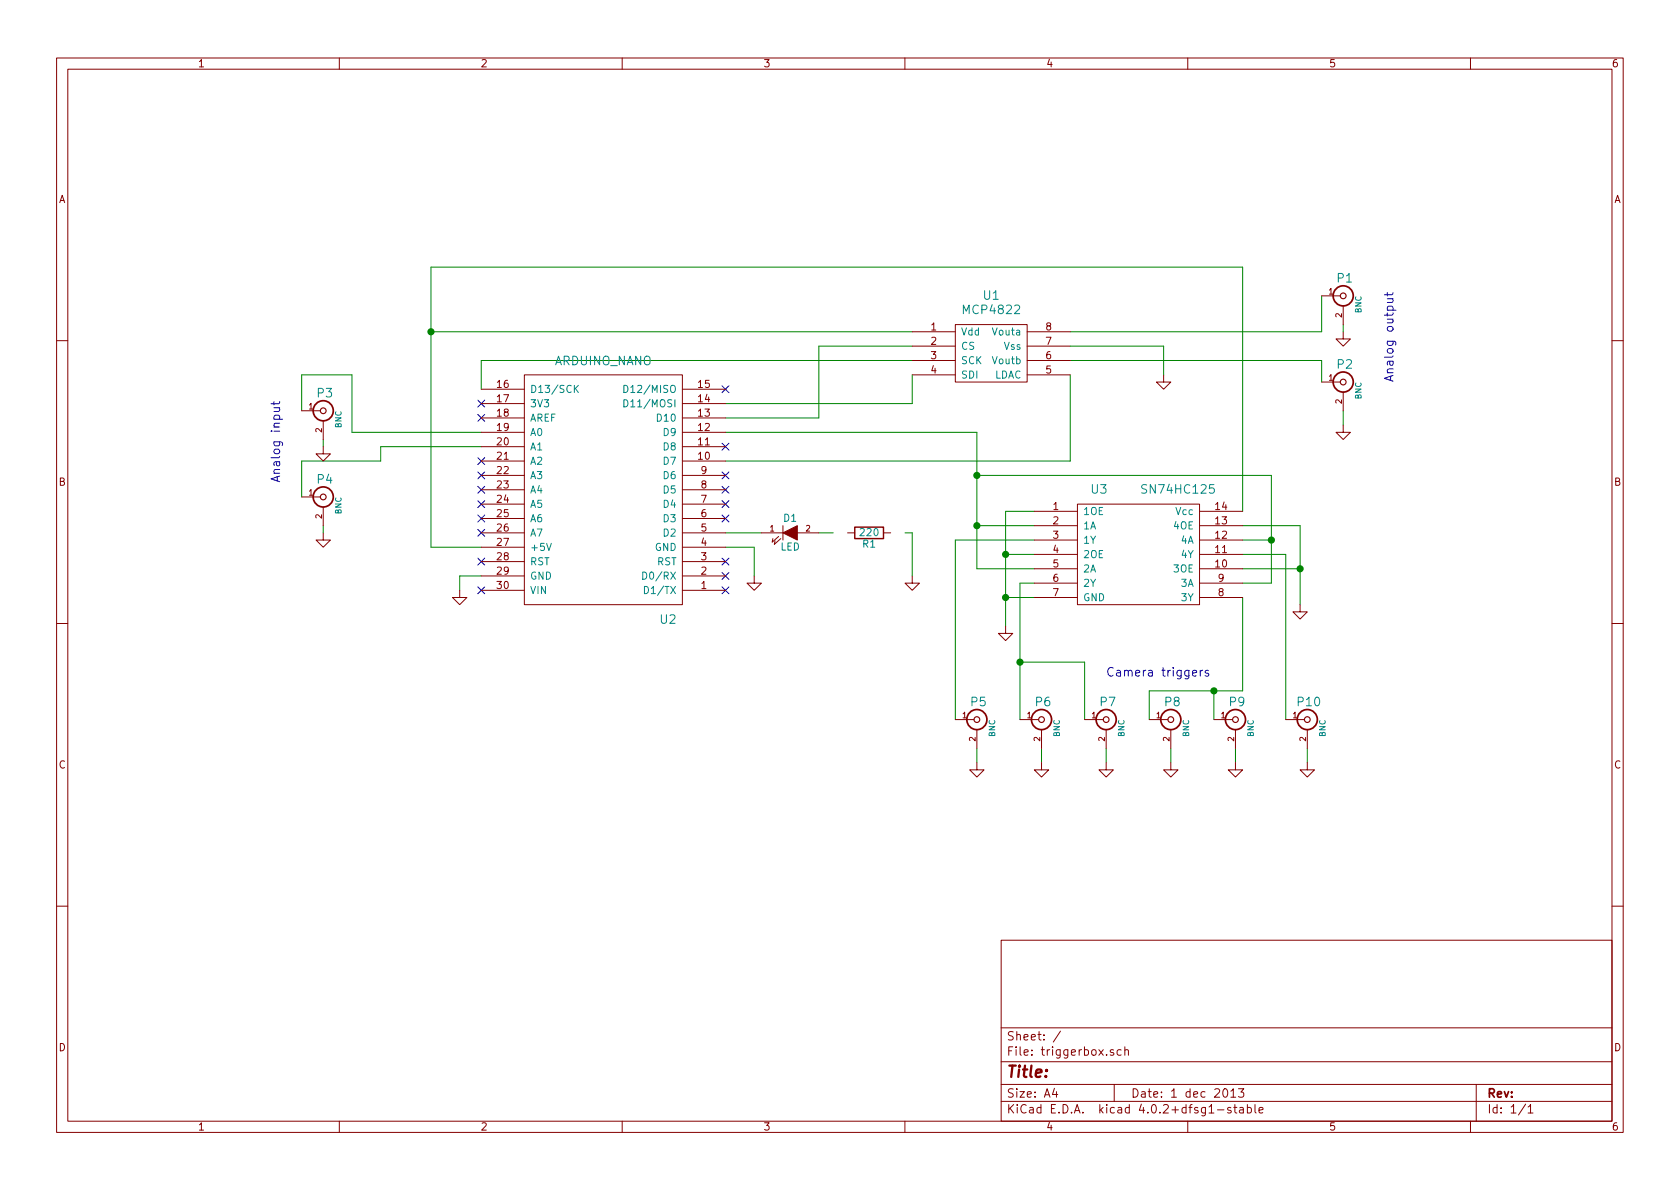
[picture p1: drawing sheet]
EESchema Schematic File Version 2  date Sun 01 Dec 2013 08:59:28 PM CET
LIBS:power
LIBS:device
LIBS:transistors
LIBS:conn
LIBS:linear
LIBS:regul
LIBS:74xx
LIBS:cmos4000
LIBS:adc-dac
LIBS:memory
LIBS:xilinx
LIBS:special
LIBS:microcontrollers
LIBS:dsp
LIBS:microchip
LIBS:analog_switches
LIBS:motorola
LIBS:texas
LIBS:intel
LIBS:audio
LIBS:interface
LIBS:digital-audio
LIBS:philips
LIBS:display
LIBS:cypress
LIBS:siliconi
LIBS:opto
LIBS:atmel
LIBS:contrib
LIBS:valves
LIBS:triggerbox
LIBS:triggerbox-cache
EELAYER 25  0
EELAYER END
$Descr A4 11700 8267
encoding utf-8
Sheet 1 1
Title ""
Date "1 dec 2013"
Rev ""
Comp ""
Comment1 ""
Comment2 ""
Comment3 ""
Comment4 ""
$EndDescr
Wire Wire Line
	6800 3300 8850 3300
Wire Wire Line
	5050 3200 7450 3200
Wire Wire Line
	7450 3200 7450 2600
Wire Wire Line
	7200 3950 6800 3950
Wire Wire Line
	9200 2050 9200 2300
Wire Wire Line
	9200 2300 7450 2300
Connection ~ 8450 4800
Wire Wire Line
	8000 5000 8000 4800
Wire Wire Line
	8000 4800 8650 4800
Wire Wire Line
	8950 5000 8950 3850
Wire Wire Line
	8950 3850 8650 3850
Wire Wire Line
	7100 5000 7100 4050
Wire Wire Line
	7100 4050 7200 4050
Wire Wire Line
	6800 5300 6800 5200
Wire Wire Line
	7700 5300 7700 5200
Wire Wire Line
	8600 5300 8600 5200
Wire Wire Line
	9350 2950 9350 2850
Wire Wire Line
	2250 3700 2250 3650
Wire Wire Line
	2100 3450 2100 3200
Wire Wire Line
	2100 3200 2650 3200
Wire Wire Line
	2650 3200 2650 3100
Wire Wire Line
	2650 3100 3350 3100
Connection ~ 3000 2300
Wire Wire Line
	3000 1850 3000 3800
Wire Wire Line
	3000 1850 8650 1850
Wire Wire Line
	8650 1850 8650 3550
Wire Wire Line
	9050 3950 8650 3950
Connection ~ 7000 4150
Wire Wire Line
	7000 3850 7200 3850
Connection ~ 8850 3750
Wire Wire Line
	8850 3300 8850 4050
Wire Wire Line
	8850 4050 8650 4050
Connection ~ 6800 3650
Wire Wire Line
	5050 3800 5250 3800
Wire Wire Line
	5250 3800 5250 4000
Wire Wire Line
	5050 3700 5300 3700
Wire Wire Line
	8100 2600 8100 2400
Wire Wire Line
	8100 2400 7450 2400
Wire Wire Line
	3350 2700 3350 2500
Wire Wire Line
	3350 2500 6350 2500
Wire Wire Line
	3000 3800 3350 3800
Wire Wire Line
	3000 2300 6350 2300
Wire Wire Line
	5050 2900 5700 2900
Wire Wire Line
	5700 2900 5700 2400
Wire Wire Line
	5700 2400 6350 2400
Wire Wire Line
	5050 2800 6350 2800
Wire Wire Line
	6350 2800 6350 2600
Wire Wire Line
	6300 3700 6350 3700
Wire Wire Line
	6350 3700 6350 4000
Wire Wire Line
	5700 3700 5800 3700
Wire Wire Line
	6800 3650 7200 3650
Wire Wire Line
	8850 3750 8650 3750
Connection ~ 6800 3300
Wire Wire Line
	7000 4150 7200 4150
Wire Wire Line
	7200 3550 7000 3550
Wire Wire Line
	7000 3550 7000 4350
Connection ~ 7000 3850
Wire Wire Line
	9050 4200 9050 3650
Wire Wire Line
	9050 3650 8650 3650
Connection ~ 9050 3950
Wire Wire Line
	3350 3000 2450 3000
Wire Wire Line
	2450 3000 2450 2600
Wire Wire Line
	2450 2600 2100 2600
Wire Wire Line
	2100 2600 2100 2850
Wire Wire Line
	2250 3100 2250 3050
Wire Wire Line
	9350 2300 9350 2250
Wire Wire Line
	9100 5300 9100 5200
Wire Wire Line
	8150 5300 8150 5200
Wire Wire Line
	7250 5300 7250 5200
Wire Wire Line
	7200 3750 6650 3750
Wire Wire Line
	6650 3750 6650 5000
Wire Wire Line
	7100 4600 7550 4600
Wire Wire Line
	7550 4600 7550 5000
Connection ~ 7100 4600
Wire Wire Line
	8650 4800 8650 4150
Wire Wire Line
	8450 4800 8450 5000
Wire Wire Line
	3200 4100 3200 4000
Wire Wire Line
	3200 4000 3350 4000
Wire Wire Line
	7450 2500 9200 2500
Wire Wire Line
	9200 2500 9200 2650
Wire Wire Line
	5050 3000 6800 3000
Wire Wire Line
	6800 3000 6800 3950
NoConn ~ 5050 3300
$Comp
L GND #PWR01
U 1 1
P 3200 4100
F 0 "#PWR01" H 3200 4100 30  0001 C CNN
F 1 "GND" H 3200 4030 30  0001 C CNN
	1    3200 4100
	1    0    0    -1  
$EndComp
NoConn ~ 5050 2700
NoConn ~ 5050 3100
NoConn ~ 5050 3400
NoConn ~ 5050 3500
NoConn ~ 5050 3600
NoConn ~ 5050 3900
NoConn ~ 5050 4000
NoConn ~ 5050 4100
NoConn ~ 3350 4100
NoConn ~ 3350 3900
NoConn ~ 3350 3700
NoConn ~ 3350 3600
NoConn ~ 3350 3500
NoConn ~ 3350 3400
NoConn ~ 3350 3300
NoConn ~ 3350 3200
NoConn ~ 3350 2900
NoConn ~ 3350 2800
$Comp
L GND #PWR02
U 1 1
P 9350 2300
F 0 "#PWR02" H 9350 2300 30  0001 C CNN
F 1 "GND" H 9350 2230 30  0001 C CNN
	1    9350 2300
	1    0    0    -1  
$EndComp
$Comp
L GND #PWR03
U 1 1
P 9350 2950
F 0 "#PWR03" H 9350 2950 30  0001 C CNN
F 1 "GND" H 9350 2880 30  0001 C CNN
	1    9350 2950
	1    0    0    -1  
$EndComp
$Comp
L GND #PWR04
U 1 1
P 9100 5300
F 0 "#PWR04" H 9100 5300 30  0001 C CNN
F 1 "GND" H 9100 5230 30  0001 C CNN
	1    9100 5300
	1    0    0    -1  
$EndComp
$Comp
L GND #PWR05
U 1 1
P 8600 5300
F 0 "#PWR05" H 8600 5300 30  0001 C CNN
F 1 "GND" H 8600 5230 30  0001 C CNN
	1    8600 5300
	1    0    0    -1  
$EndComp
$Comp
L GND #PWR06
U 1 1
P 8150 5300
F 0 "#PWR06" H 8150 5300 30  0001 C CNN
F 1 "GND" H 8150 5230 30  0001 C CNN
	1    8150 5300
	1    0    0    -1  
$EndComp
$Comp
L GND #PWR07
U 1 1
P 7700 5300
F 0 "#PWR07" H 7700 5300 30  0001 C CNN
F 1 "GND" H 7700 5230 30  0001 C CNN
	1    7700 5300
	1    0    0    -1  
$EndComp
$Comp
L GND #PWR08
U 1 1
P 7250 5300
F 0 "#PWR08" H 7250 5300 30  0001 C CNN
F 1 "GND" H 7250 5230 30  0001 C CNN
	1    7250 5300
	1    0    0    -1  
$EndComp
$Comp
L GND #PWR09
U 1 1
P 6800 5300
F 0 "#PWR09" H 6800 5300 30  0001 C CNN
F 1 "GND" H 6800 5230 30  0001 C CNN
	1    6800 5300
	1    0    0    -1  
$EndComp
$Comp
L GND #PWR010
U 1 1
P 2250 3100
F 0 "#PWR010" H 2250 3100 30  0001 C CNN
F 1 "GND" H 2250 3030 30  0001 C CNN
	1    2250 3100
	1    0    0    -1  
$EndComp
$Comp
L GND #PWR011
U 1 1
P 2250 3700
F 0 "#PWR011" H 2250 3700 30  0001 C CNN
F 1 "GND" H 2250 3630 30  0001 C CNN
	1    2250 3700
	1    0    0    -1  
$EndComp
Text Notes 9700 2650 1    60   ~ 0
Analog output
Text Notes 1950 3350 1    60   ~ 0
Analog input
Text Notes 7700 4700 0    60   ~ 0
Camera triggers
$Comp
L BNC P2
U 1 1
P 9350 2650
F 0 "P2" H 9360 2770 60  0000 C CNN
F 1 "BNC" V 9460 2590 40  0000 C CNN
	1    9350 2650
	1    0    0    -1  
$EndComp
$Comp
L BNC P1
U 1 1
P 9350 2050
F 0 "P1" H 9360 2170 60  0000 C CNN
F 1 "BNC" V 9460 1990 40  0000 C CNN
	1    9350 2050
	1    0    0    -1  
$EndComp
$Comp
L BNC P4
U 1 1
P 2250 3450
F 0 "P4" H 2260 3570 60  0000 C CNN
F 1 "BNC" V 2360 3390 40  0000 C CNN
	1    2250 3450
	1    0    0    -1  
$EndComp
$Comp
L BNC P3
U 1 1
P 2250 2850
F 0 "P3" H 2260 2970 60  0000 C CNN
F 1 "BNC" V 2360 2790 40  0000 C CNN
	1    2250 2850
	1    0    0    -1  
$EndComp
$Comp
L BNC P10
U 1 1
P 9100 5000
F 0 "P10" H 9110 5120 60  0000 C CNN
F 1 "BNC" V 9210 4940 40  0000 C CNN
	1    9100 5000
	1    0    0    -1  
$EndComp
$Comp
L BNC P9
U 1 1
P 8600 5000
F 0 "P9" H 8610 5120 60  0000 C CNN
F 1 "BNC" V 8710 4940 40  0000 C CNN
	1    8600 5000
	1    0    0    -1  
$EndComp
$Comp
L BNC P8
U 1 1
P 8150 5000
F 0 "P8" H 8160 5120 60  0000 C CNN
F 1 "BNC" V 8260 4940 40  0000 C CNN
	1    8150 5000
	1    0    0    -1  
$EndComp
$Comp
L BNC P7
U 1 1
P 7700 5000
F 0 "P7" H 7710 5120 60  0000 C CNN
F 1 "BNC" V 7810 4940 40  0000 C CNN
	1    7700 5000
	1    0    0    -1  
$EndComp
$Comp
L BNC P6
U 1 1
P 7250 5000
F 0 "P6" H 7260 5120 60  0000 C CNN
F 1 "BNC" V 7360 4940 40  0000 C CNN
	1    7250 5000
	1    0    0    -1  
$EndComp
$Comp
L BNC P5
U 1 1
P 6800 5000
F 0 "P5" H 6810 5120 60  0000 C CNN
F 1 "BNC" V 6910 4940 40  0000 C CNN
	1    6800 5000
	1    0    0    -1  
$EndComp
$Comp
L GND #PWR012
U 1 1
P 9050 4200
F 0 "#PWR012" H 9050 4200 30  0001 C CNN
F 1 "GND" H 9050 4130 30  0001 C CNN
	1    9050 4200
	1    0    0    -1  
$EndComp
$Comp
L GND #PWR013
U 1 1
P 7000 4350
F 0 "#PWR013" H 7000 4350 30  0001 C CNN
F 1 "GND" H 7000 4280 30  0001 C CNN
	1    7000 4350
	1    0    0    -1  
$EndComp
$Comp
L SN74HC125 U3
U 1 1
P 7800 3600
F 0 "U3" H 7650 3800 60  0000 C CNN
F 1 "SN74HC125" H 8200 3800 60  0000 C CNN
	1    7800 3600
	1    0    0    -1  
$EndComp
$Comp
L LED D1
U 1 1
P 5500 3700
F 0 "D1" H 5500 3800 50  0000 C CNN
F 1 "LED" H 5500 3600 50  0000 C CNN
	1    5500 3700
	1    0    0    -1  
$EndComp
$Comp
L R R1
U 1 1
P 6050 3700
F 0 "R1" V 6130 3700 50  0000 C CNN
F 1 "220" V 6050 3700 50  0000 C CNN
	1    6050 3700
	0    1    1    0   
$EndComp
$Comp
L GND #PWR014
U 1 1
P 6350 4000
F 0 "#PWR014" H 6350 4000 30  0001 C CNN
F 1 "GND" H 6350 3930 30  0001 C CNN
	1    6350 4000
	1    0    0    -1  
$EndComp
$Comp
L GND #PWR015
U 1 1
P 8100 2600
F 0 "#PWR015" H 8100 2600 30  0001 C CNN
F 1 "GND" H 8100 2530 30  0001 C CNN
	1    8100 2600
	1    0    0    -1  
$EndComp
$Comp
L GND #PWR016
U 1 1
P 5250 4000
F 0 "#PWR016" H 5250 4000 30  0001 C CNN
F 1 "GND" H 5250 3930 30  0001 C CNN
	1    5250 4000
	1    0    0    -1  
$EndComp
$Comp
L MCP4822 U1
U 1 1
P 6900 2300
F 0 "U1" H 6900 2550 60  0000 C CNN
F 1 "MCP4822" H 6900 2450 60  0000 C CNN
	1    6900 2300
	1    0    0    -1  
$EndComp
$Comp
L ARDUINO_NANO U2
U 1 1
P 4200 3350
F 0 "U2" H 3750 4300 60  0000 C CNN
F 1 "ARDUINO_NANO" H 4200 2500 60  0000 C CNN
	1    4200 3350
	-1   0    0    1   
$EndComp
$EndSCHEMATC
